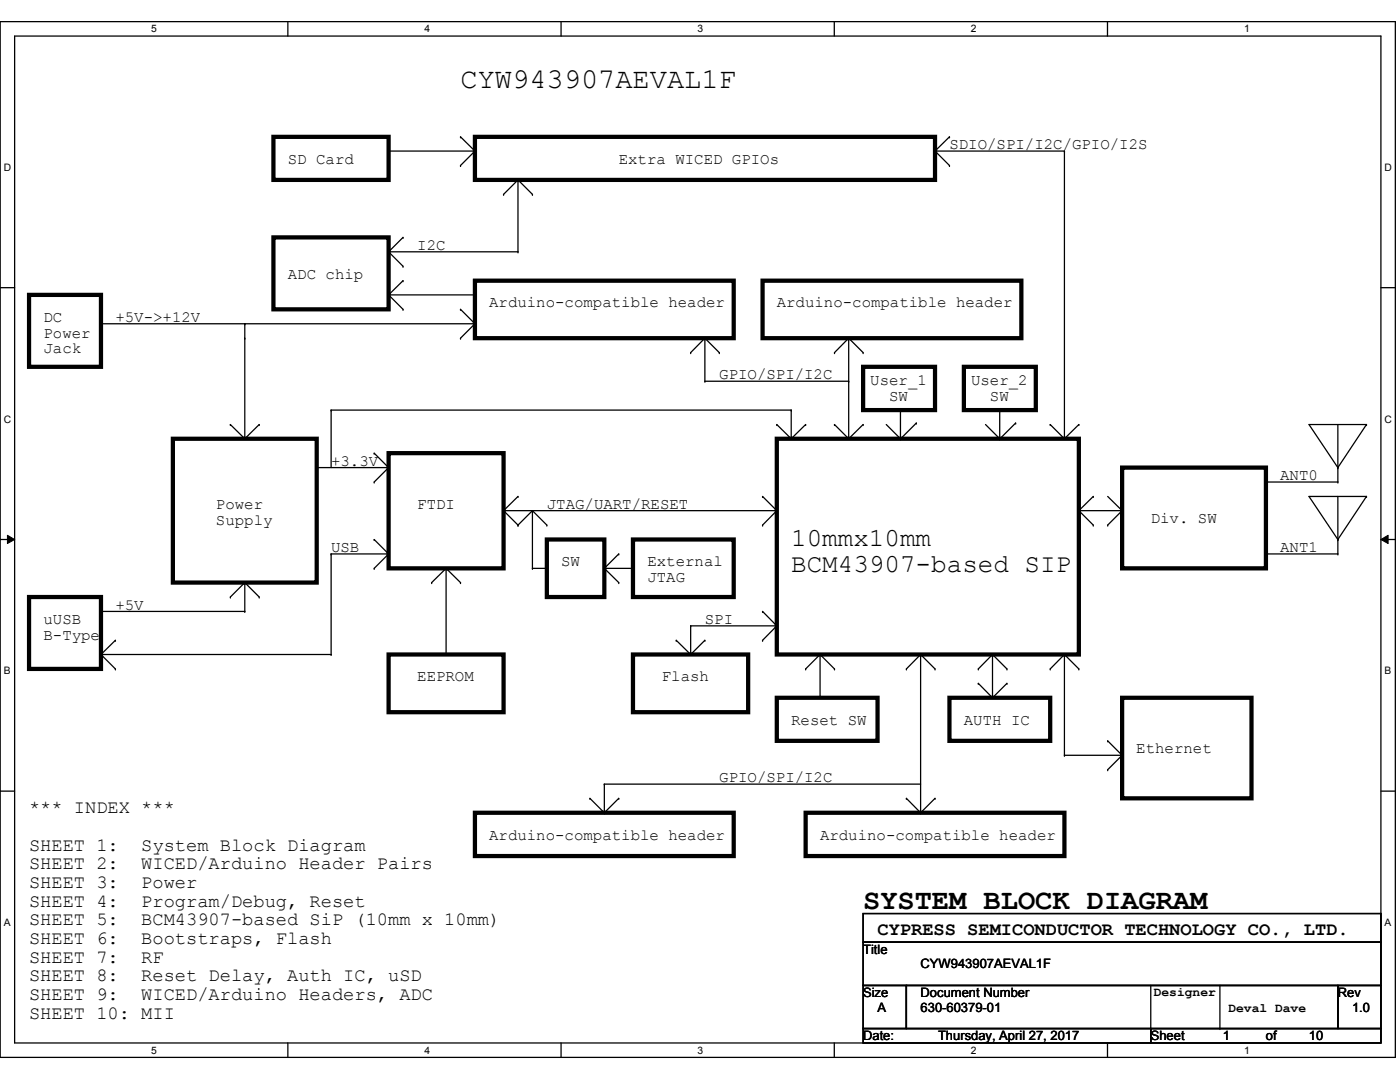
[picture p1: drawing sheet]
<svg xmlns="http://www.w3.org/2000/svg" width="279mm" height="216mm" viewBox="0 0 279 216" stroke-linecap="round" stroke-linejoin="round" font-family="sans-serif">
<path d="M0 4.3h278.5v206.7h-278.5zM2.9 7.2h272.7v200.9h-272.7z" fill="none" stroke="#000" stroke-width=".25"/>
<g fill="#fff">
<path d="M30.2 4.6h1.1v2.3h-1.1z"/>
<path d="M30.2 208.4h1.1v2.3h-1.1z"/>
</g>
<path d="M57.4 4.3v2.9M57.4 208.1v2.9" fill="none" stroke="#000" stroke-width=".25"/>
<g fill="#fff">
<path d="M84.7 4.6h1.1v2.3h-1.1z"/>
<path d="M84.7 208.4h1.1v2.3h-1.1z"/>
</g>
<path d="M112 4.3v2.9M112 208.1v2.9" fill="none" stroke="#000" stroke-width=".25"/>
<g fill="#fff">
<path d="M139.2 4.6h1.1v2.3h-1.1z"/>
<path d="M139.2 208.4h1.1v2.3h-1.1z"/>
</g>
<path d="M166.5 4.3v2.9M166.5 208.1v2.9" fill="none" stroke="#000" stroke-width=".25"/>
<g fill="#fff">
<path d="M193.8 4.6h1.1v2.3h-1.1z"/>
<path d="M193.8 208.4h1.1v2.3h-1.1z"/>
</g>
<path d="M221 4.3v2.9M221 208.1v2.9" fill="none" stroke="#000" stroke-width=".25"/>
<g fill="#fff">
<path d="M248.3 4.6h1.1v2.3h-1.1z"/>
<path d="M248.3 208.4h1.1v2.3h-1.1z"/>
<path d="M.8 32.3h1.4v2.2h-1.4z"/>
<path d="M276.3 32.3h1.4v2.2h-1.4z"/>
<path d="M.8 82.5h1.4v2.3h-1.4z"/>
<path d="M276.3 82.5h1.4v2.3h-1.4z"/>
</g>
<path d="M0 57.4h2.9M275.6 57.4h2.9" fill="none" stroke="#000" stroke-width=".25"/>
<g fill="#fff">
<path d="M.8 132.8h1.3v2.2h-1.3z"/>
<path d="M276.3 132.8h1.3v2.2h-1.3z"/>
</g>
<path d="M0 107.7h2.9M275.6 107.7h2.9" fill="none" stroke="#000" stroke-width=".25"/>
<path d="M1.5 106.8l1.4 .9-1.4 .8zM275.6 107.7l1.4-.9v1.7z" fill="#000"/>
<path d="M1.5 106.8l1.4 .9-1.4 .8zM275.6 107.7l1.4-.9v1.7z" fill="none" stroke="#000" stroke-width=".2"/>
<g fill="#fff">
<path d="M.8 183h1.3v2.2h-1.3z"/>
<path d="M276.3 183h1.3v2.2h-1.3z"/>
</g>
<g fill="none" stroke="#000" stroke-width=".25">
<path d="M77.6 30.1h17.2M91.9 27.3h.1M91.9 33h.1M91.9 27.3l2.9 2.8M94.8 30.1h.1M94.8 30.1l-2.9 2.9M100.5 38.8h.1M103.4 35.9h.1M103.4 35.9v14.3M103.4 35.9l-2.9 2.9M103.4 35.9l2.9 2.9M106.3 38.8h.1"/>
<path d="M186.6 30.1h.1M186.6 30.1h25.8M186.6 30.1l2.9 2.9M189.5 27.3h.1M189.5 33h.1M189.5 27.3l-2.9 2.8M212.4 30.1h.1M212.4 30.1v57.4M77.6 58.8h17.2M77.6 58.8l2.8 2.9M77.6 50.2h25.8M77.6 50.2l2.8 2.9"/>
<path d="M80.4 56h.1M80.4 47.4h.1M80.4 53.1h.1M80.4 56l-2.8 2.8M80.4 47.4l-2.8 2.8M94.8 58.8h.1M103.4 50.2h.1M20.2 64.6h74.6M48.9 64.6h.1M48.9 67.5h.1M48.9 64.6v22.9M80.4 61.7h.1"/>
<path d="M91.9 61.7h.1M91.9 67.5h.1M91.9 61.7l2.9 2.9M94.8 64.6l-2.9 2.9M137.8 70.4h.1M140.7 76.1h.1M140.7 67.5v8.6M140.7 76.1h28.7M140.7 67.5l-2.9 2.9M140.7 67.5l2.9 2.9M143.6 70.4h.1M166.5 70.4h.1"/>
<path d="M169.4 67.5h.1M169.4 76.1h.1M169.4 67.5v20M169.4 67.5l-2.9 2.9M169.4 67.5l2.9 2.9M172.3 70.4h.1M46 84.7h.1M46 84.7l2.9 2.8M48.9 87.5h.1M51.7 84.7h.1M51.7 84.7l-2.8 2.8M63.2 93.3h14.4"/>
<path d="M66.1 81.8h.1M66.1 81.8v11.5M66.1 81.8h91.8M74.7 90.4h.1M74.7 96.2h.1M74.7 90.4l2.9 2.9M77.6 93.3h.1M77.6 93.3l-2.9 2.9M103.4 99.1h.1M103.4 99.1l-2.9 2.8M152.2 99.1h.1M152.2 99.1l2.8 2.8"/>
<path d="M155 84.7h.1M155 84.7l2.9 2.8M157.9 81.8h.1M157.9 87.5h.1M157.9 81.8v5.7M160.8 84.7h.1M160.8 84.7l-2.9 2.8M166.5 84.7h.1M166.5 84.7l2.9 2.8M172.3 84.7h.1M172.3 84.7l-2.9 2.8M176.9 84.7l2.8 2.8"/>
<path d="M179.7 87.5h.1M179.7 81.8v5.7M182.9 84.4h.1M182.9 84.4l-2.9 2.9M196.7 84.7l2.8 2.8M199.5 87.5h.1M199.5 81.8v5.7M202.7 84.4h.1M202.7 84.4l-2.9 2.9M209.6 84.7h.1M209.6 84.7l2.8 2.8M215.3 84.7h.1"/>
<path d="M215.3 84.7l-2.9 2.8M218.2 99.1h.1M218.2 99.1l-2.9 2.8M221.1 99.1l2.8 2.8M252.6 96.2h.1M252.6 96.2h14.4M267 93.3h.1M267 96.2h.1M267 84.7v11.5M267 99.1v11.4M272.7 84.7h.1M272.7 99.1h.1"/>
<path d="M272.7 84.7h-11.5l5.8 8.6M272.7 84.7l-5.7 8.6M272.7 99.1h-11.5l5.8 8.6M272.7 99.1l-5.7 8.6M46 119.1h.1M48.9 116.2h.1M48.9 116.2v5.8M48.9 116.2l-2.9 2.9M48.9 116.2l2.8 2.9M51.7 119.1h.1M66.1 110.5h.1M66.1 110.5h11.5"/>
<path d="M66.1 110.5v20.1M74.7 107.7h.1M74.7 113.4h.1M74.7 107.7l2.9 2.8M77.6 110.5h.1M77.6 110.5l-2.9 2.9M86.1 116.2h.1M89 113.4h.1M89 113.4l-2.9 2.8M89 113.4l2.9 2.8M89 113.4v17.2M91.9 116.2h.1"/>
<path d="M100.5 101.9h.1M100.5 101.9h54.5M100.5 101.9l2.9 2.9M103.4 104.8h.1M106.3 113.4h.1M106.3 101.9h.1M106.3 113.4h2.8M106.3 101.9v11.5M106.3 101.9l-2.9 2.9M106.3 101.9l2.8 2.9M109.1 104.8h.1M120.6 113.4h5.7"/>
<path d="M120.6 113.4l2.9 2.8M123.5 110.5h.1M123.5 116.2h.1M123.5 110.5l-2.9 2.9M126.3 113.4h.1M152.2 104.8h.1M155 101.9l-2.8 2.9M215.3 101.9h8.6M215.3 101.9l2.9 2.9M218.2 104.8h.1M221.1 104.8h.1M223.9 101.9h.1"/>
<path d="M223.9 101.9l-2.8 2.9M252.6 110.5h.1M252.6 110.5h14.4M267 107.7h.1M267 110.5h.1M20.2 122h28.7M20.2 130.6h45.9M20.2 130.6l2.8 2.9M23 127.8h.1M23 133.5h.1M23 127.8l-2.8 2.8M48.9 122h.1"/>
<path d="M66.1 130.6h.1M135 127.8h.1M135 127.8l2.8 2.8M137.8 124.9h.1M137.8 124.9v5.7M137.8 124.9h17.2M140.7 127.8h.1M140.7 127.8l-2.9 2.8M152.2 122h.1M152.2 127.8h.1M152.2 122l2.8 2.9M155 124.9h.1"/>
<path d="M155 124.9l-2.8 2.9M160.8 133.5h.1M163.7 130.6h.1M163.7 130.6v8.6M163.7 130.6l-2.9 2.9M163.7 130.6l2.8 2.9M166.5 133.5h.1M180.9 133.5h.1M183.7 130.6v31.6M183.7 130.6l-2.8 2.9M183.7 130.6l2.9 2.9M186.6 133.5h.1"/>
<path d="M195.2 133.5h.1M195.2 136.4h.1M195.2 136.4l2.9 2.8M198.1 130.6h.1M198.1 130.6v8.6M198.1 130.6l-2.9 2.9M198.1 130.6l2.9 2.9M201 133.5h.1M201 136.4h.1M201 136.4l-2.9 2.8M209.6 133.5h.1M212.4 130.6v20.1"/>
<path d="M212.4 130.6l-2.8 2.9M212.4 130.6l2.9 2.9M215.3 133.5h.1M0 157.9h2.9M117.7 159.3h.1M117.7 159.3l2.9 2.9M120.6 156.5h.1M120.6 156.5h63.1M120.6 156.5v5.7M123.5 159.3h.1M123.5 159.3l-2.9 2.9M180.9 159.3h.1"/>
<path d="M180.9 159.3l2.8 2.9M186.6 159.3h.1M186.6 159.3l-2.9 2.9M212.4 150.7h.1M212.4 150.7h11.5M221.1 147.8h.1M221.1 153.6h.1M221.1 147.8l2.8 2.9M223.9 150.7h.1M223.9 150.7l-2.8 2.9M275.6 157.9h2.9M120.6 162.2h.1"/>
<path d="M183.7 162.2h.1M172.3 182.3h103.3v5.7h-103.3zM172.3 188h103.3v8.6h-103.3zM172.3 196.6h8.6v8.6h-8.6zM180.9 196.6h86.1v8.6h-86.1zM229.7 196.6v8.6M243.5 196.6v8.6M267 196.6h8.6v8.6h-8.6zM172.3 205.2h57.4v2.9h-57.4zM229.7 205.2h45.9v2.9h-45.9zM229.7 205.2h.1M243.5 205.2h.1"/>
</g>
<g fill="none" stroke="#000" stroke-width=".85">
<path d="M54.6 27.3h23v8.6h-23zM94.8 27.3h91.8v8.6h-91.8zM5.8 58.8h14.4v14.4h-14.4zM54.6 47.4h23v14.3h-23zM94.8 56h51.6v11.5h-51.6zM152.2 56h51.6v11.5h-51.6zM172.3 73.2h14.3v8.6h-14.3zM192.4 73.2h14.3v8.6h-14.3zM34.5 87.5h28.7v28.7h-28.7zM77.6 90.4h22.9v23h-22.9zM155 87.5h60.3v43.1h-60.3zM223.9 93.3h28.7v20.1h-28.7z"/>
<path d="M5.8 119.1h14.4v14.4h-14.4zM109.1 107.7h11.5v11.4h-11.5zM126.3 107.7h20.1v11.4h-20.1zM77.6 130.6h22.9v11.5h-22.9zM126.3 130.6h23v11.5h-23zM155 139.2h20.1v8.6h-20.1zM189.5 139.2h20.1v8.6h-20.1zM223.9 139.2h25.9v20.1h-25.9zM94.8 162.2h51.6v8.6h-51.6zM160.8 162.2h51.6v8.6h-51.6z"/>
</g>
<g font-size="5.7">
<text x="91.9" y="17.5">CYW943907AEVAL1F</text>
<text x="172.3" y="181.3">SYSTEM BLOCK DIAGRAM</text>
</g>
<g font-size="5.2">
<text x="157.9" y="108.9">10mmx10mm</text>
<text x="157.9" y="114.1">BCM43907-based SIP</text>
</g>
<g font-size="3.7">
<text x="5.8" y="162.3">*** INDEX ***</text>
<text x="5.8" y="169.8">SHEET 1:</text>
<text x="5.8" y="173.5">SHEET 2:</text>
<text x="28.2" y="169.8">System Block Diagram</text>
<text x="28.2" y="173.5">WICED/Arduino Header Pairs</text>
<text x="5.8" y="177.2">SHEET 3:</text>
<text x="28.2" y="177.2">Power</text>
<text x="5.8" y="180.9">SHEET 4:</text>
<text x="5.8" y="184.7">SHEET 5:</text>
<text x="28.2" y="180.9">Program/Debug, Reset</text>
<text x="28.2" y="184.7">BCM43907-based SiP (10mm x 10mm)</text>
<text x="5.8" y="188.4">SHEET 6:</text>
<text x="28.2" y="188.4">Bootstraps, Flash</text>
<text x="175.1" y="186.6">CYPRESS SEMICONDUCTOR TECHNOLOGY CO., LTD.</text>
<text x="5.8" y="192.1">SHEET 7:</text>
<text x="5.8" y="195.8">SHEET 8:</text>
<text x="28.2" y="192.1">RF</text>
<text x="28.2" y="195.8">Reset Delay, Auth IC, uSD</text>
<text x="5.8" y="199.6">SHEET 9:</text>
<text x="5.8" y="203.3">SHEET 10: MII</text>
<text x="28.2" y="199.6">WICED/Arduino Headers, ADC</text>
</g>
<g font-size="3.1">
<text x="189.5" y="29.8">SDIO/SPI/I2C/GPIO/I2S</text>
<text x="57.4" y="32.6">SD Card</text>
<text x="123.5" y="32.6">Extra WICED GPIOs</text>
<text x="83.3" y="49.9">I2C</text>
<text x="57.4" y="55.6">ADC chip</text>
<text x="8.7" y="64.2">DC</text>
<text x="23" y="64.2">+5V-&gt;+12V</text>
<text x="97.6" y="61.3">Arduino-compatible header</text>
<text x="155" y="61.3">Arduino-compatible header</text>
<text x="8.7" y="67.4">Power</text>
<text x="8.7" y="70.5">Jack</text>
<text x="143.6" y="75.7">GPIO/SPI/I2C</text>
<text x="173.7" y="76.9">User_1</text>
<text x="193.8" y="76.9">User_2</text>
<text x="177.5" y="80">SW</text>
<text x="197.6" y="80">SW</text>
<text x="66.1" y="92.9">+3.3V</text>
<text x="255.5" y="95.8">ANT0</text>
<text x="43.1" y="101.6">Power</text>
<text x="83.3" y="101.6">FTDI</text>
<text x="109.1" y="101.6">JTAG/UART/RESET</text>
<text x="43.1" y="104.7">Supply</text>
<text x="229.7" y="104.4">Div. SW</text>
<text x="66.1" y="110.2">USB</text>
<text x="112" y="113">SW</text>
<text x="129.2" y="113">External</text>
<text x="255.5" y="110.2">ANT1</text>
<text x="129.2" y="116.2">JTAG</text>
<text x="8.7" y="124.5">uUSB</text>
<text x="23" y="121.6">+5V</text>
<text x="140.7" y="124.5">SPI</text>
<text x="8.7" y="127.6">B-Type</text>
<text x="83.3" y="136">EEPROM</text>
<text x="132.1" y="136">Flash</text>
<text x="157.9" y="144.6">Reset SW</text>
<text x="192.4" y="144.6">AUTH IC</text>
<text x="226.8" y="150.3">Ethernet</text>
<text x="143.6" y="156.1">GPIO/SPI/I2C</text>
<text x="97.6" y="167.6">Arduino-compatible header</text>
<text x="163.7" y="167.6">Arduino-compatible header</text>
</g>
<g font-size="2.6">
<text x="172.3" y="190.3">Title</text>
<text x="183.7" y="193.2">CYW943907AEVAL1F</text>
<text x="172.3" y="199">Size</text>
<text x="175.1" y="201.8">A</text>
<text x="183.7" y="199">Document Number</text>
<text x="183.7" y="201.8">630-60379-01</text>
<text x="230.3" y="198.8">Designer</text>
<text x="245.2" y="201.9">Deval Dave</text>
<text x="267" y="199">Rev</text>
<text x="269.8" y="201.8">1.0</text>
<text x="172.3" y="207.6">Date:</text>
<text x="187.2" y="207.6">Thursday, April 27, 2017</text>
<text x="229.7" y="207.6">Sheet</text>
<text x="244" y="207.6">1</text>
<text x="252.6" y="207.6">of</text>
<text x="261.2" y="207.6">10</text>
</g>
<g font-size="2">
<text x="30.2" y="6.4">5</text>
<text x="84.7" y="6.4">4</text>
<text x="139.2" y="6.4">3</text>
<text x="193.8" y="6.4">2</text>
<text x="248.3" y="6.4">1</text>
<text x=".8" y="34.1">D</text>
<text x="276.3" y="34.1">D</text>
<text x=".8" y="84.3">C</text>
<text x="276.3" y="84.3">C</text>
<text x=".8" y="134.6">B</text>
<text x="276.3" y="134.6">B</text>
<text x=".8" y="184.8">A</text>
<text x="276.3" y="184.8">A</text>
<text x="30.2" y="210.2">5</text>
<text x="84.7" y="210.2">4</text>
<text x="139.2" y="210.2">3</text>
<text x="193.8" y="210.2">2</text>
<text x="248.3" y="210.2">1</text>
</g>
</svg>
